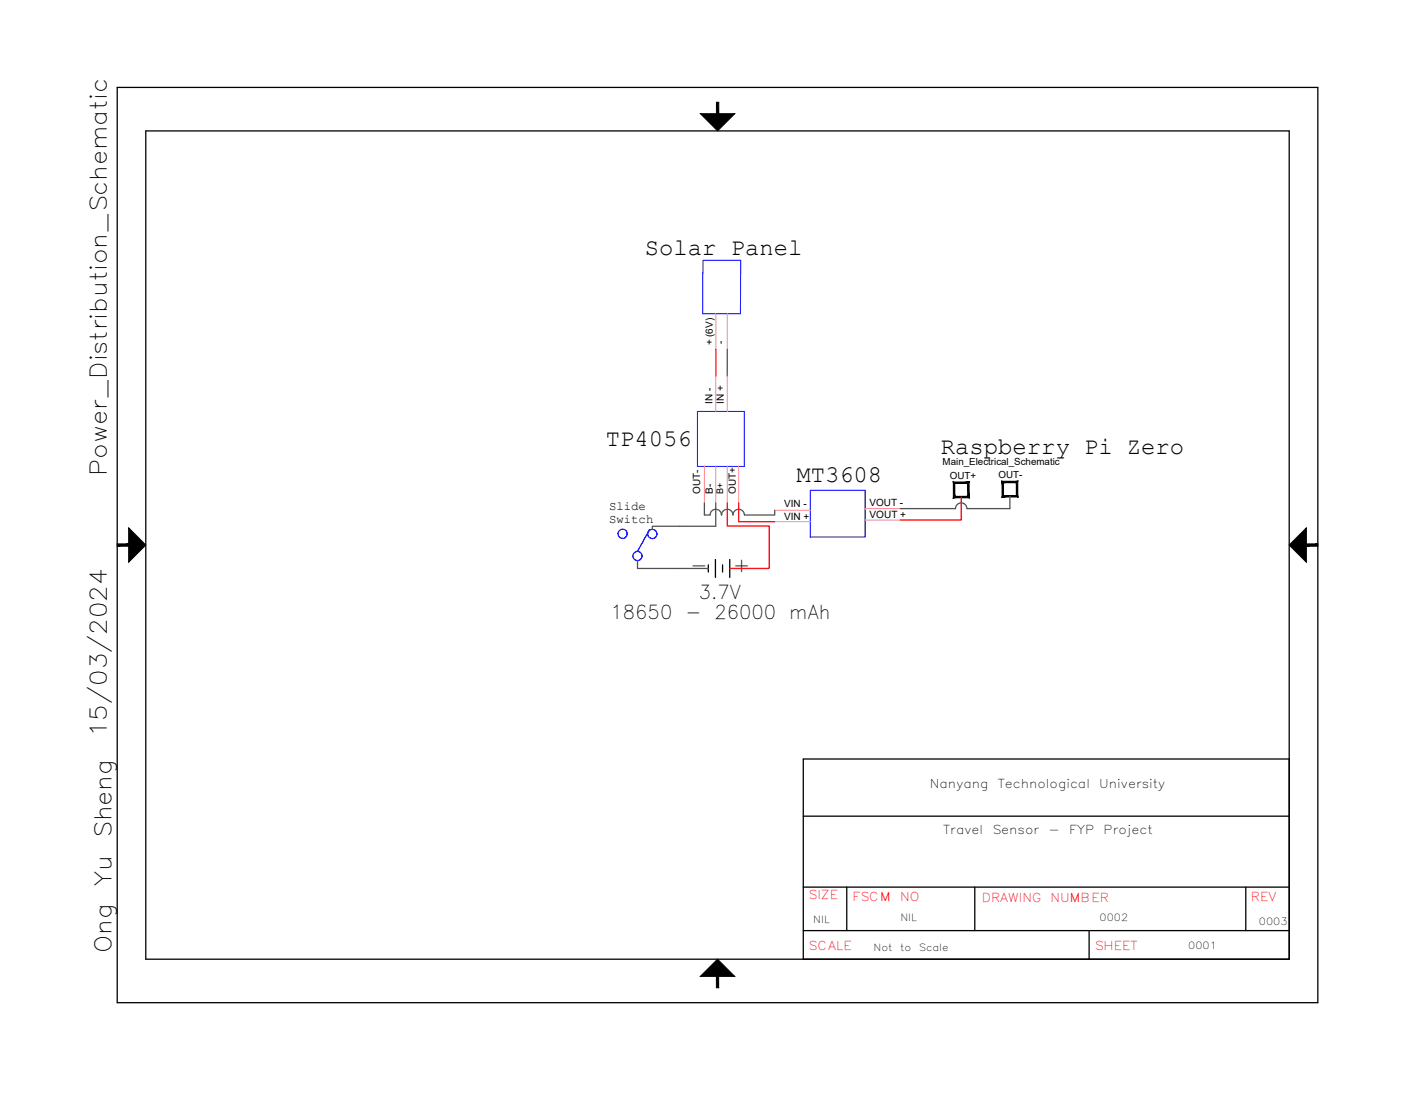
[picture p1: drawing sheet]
<svg xmlns="http://www.w3.org/2000/svg" width="279mm" height="216mm" viewBox="0 0 279 216" stroke-linecap="round" stroke-linejoin="round" font-family="sans-serif">
<!-- layer: Title Block -->
<g fill="#000" stroke="#000" stroke-width=".2">
<path d="M138.3 22.4h6.8l-3.4 3.4zM25.4 104.2l3.4 3.4-3.4 3.3zM257.9 104.2v6.7l-3.3-3.3zM141.7 189.3l3.4 3.4h-6.8z"/>
<path d="M141.5 20.2l.4 2.2v-2.2zM141.5 20.2l.4 2.2h-.4z"/>
<path d="M23.1 107.3v.5l2.3-.5zM23.1 107.8l2.3-.5v.5z"/>
<path d="M257.9 107.8h2.3v-.5zM257.9 107.3h2.3l-2.3 .5z"/>
<path d="M141.5 192.7v2.2h.4zM141.5 192.7h.4v2.2z"/>
</g>
<path d="M23.1 17.3h237.1v180.6h-237.1zM28.8 25.8h225.8v163.5h-225.8zM254.6 149.8h-96v39.5M158.6 175.1h96M158.6 161.1h96M167.2 175.1v8.6M192.5 175.1v8.6M246 175.1v8.6M158.6 183.7h96M215.1 183.7v5.6" fill="none" stroke="#000" stroke-width=".25"/>
<!-- layer: 0 -->
<path d="M254.6 149.8v39.5h-96" fill="none" stroke="#000" stroke-width=".25"/>
<!-- layer: Device -->
<path d="M138.8 51.4h7.5l-.1 10.5h-7.5zM137.7 81.2h9.3v10.8h-9.3zM160 96.7h10.8v9.3h-10.8z" fill="none" stroke="#00f" stroke-width=".2"/>
<!-- layer: DevicePin -->
<path d="M141.3 74.3v7M141.4 61.9v7M143.6 61.9v7M143.6 74.3v7M139.1 92v7.3M141.3 92v7.3M143.6 92v7.3M145.8 92v7.3M153 102.9h7M153 100.7h7M170.8 102.6h7M170.8 100.4h7" fill="none" stroke="#ff7f9f" stroke-width=".2"/>
<!-- layer: 6V -->
<path d="M141.4 68.9v5.3" fill="none" stroke="#f00" stroke-width=".25"/>
<!-- layer: GND -->
<path d="M143.6 68.9v5.4M139.1 99.3v2.3h1.1a1.13 1.13 0 0 1 1.1-1.1 1.13 1.13 0 0 1 1.2 1.1M141.3 99.3v4.6h-12.5v.6M199.4 97.9v2.5h-8.5a1.13 1.13 0 0 0-1.1-1.2 1.13 1.13 0 0 0-1.1 1.2h-10.9M125.9 110.6v1.6h14M142.5 101.6a1.13 1.13 0 0 1 1.1-1.1 1.13 1.13 0 0 1 1.1 1.1 1.13 1.13 0 0 1 1.2-1.1 1.13 1.13 0 0 1 1.1 1.1h5.9M142.5 101.6h.1M153 100.7v.9" fill="none" stroke="#545454" stroke-width=".25"/>
<!-- layer: SYMS -->
<path d="M139.9 111.5v1.4M141.3 110.4v3.6M142.7 111.5v1.4M144.1 110.4v3.6" fill="none" stroke="#000" stroke-width=".25"/>
<!-- layer: 5V -->
<path d="M143.6 99.3v4.5h8.3v8.4h-7.8M145.8 99.3v3.7h7.2M189.8 98.1v4.5h-12" fill="none" stroke="#f00" stroke-width=".25"/>
<!-- layer: SYMS -->
<g fill="#000" stroke="#000" stroke-width=".2">
<path d="M188.2 98.2h3.2l-.3-.2zM188.2 98.2l.3-.2h2.6zM188.2 95.1v3.1l.3-.2zM188.2 95.1l.3 .3v2.6zM188.2 95.1l.3 .3 2.9-.3zM188.5 95.4l2.9-.3-.3 .3zM191.4 95.1l-.3 .3 .3 2.8zM191.1 95.4l.3 2.8-.3-.2z"/>
<path d="M197.9 98.1h3.1l-.3-.3zM197.9 98.1l.2-.3h2.6zM197.9 95v3.1l.2-.3zM197.9 95l.2 .3v2.5zM197.9 95l.2 .3 2.9-.3zM198.1 95.3l2.9-.3-.3 .3zM201 95l-.3 .3 .3 2.8zM200.7 95.3l.3 2.8-.3-.3z"/>
</g>
<!-- layer: Device -->
<g fill="none" stroke="#00f" stroke-width=".25">
<path d="M128.3 104.5l-2.4 4.3"/>
<circle cx="122.9" cy="105.3" r=".9"/>
<circle cx="125.9" cy="109.7" r=".9"/>
<circle cx="128.8" cy="105.4" r=".9"/>
</g>
<g font-size="4.7">
<text x="127.3" y="50.4">Solar Panel</text>
<text x="119.6" y="88">TP4056</text>
<text x="185.8" y="89.6">Raspberry Pi Zero</text>
<text x="157.3" y="95.1">MT3608</text>
</g>
<g font-size="4.6">
<text x="21.1" y="94" transform="rotate(-90 21.1 94)">Power_Distribution_Schematic</text>
<text x="21.1" y="145.5" transform="rotate(-90 21.1 145.5)">15/03/2024</text>
<text x="22" y="165.4" transform="rotate(-90 22 165.4)">Sheng</text>
<text x="22" y="174.8" transform="rotate(-90 22 174.8)">Yu</text>
<text x="22" y="188" transform="rotate(-90 22 188)">Ong</text>
</g>
<g font-size="3.8">
<text x="136.3" y="113">-</text>
<text x="144.7" y="113">+</text>
<text x="138" y="118.3">3.7V</text>
<text x="120.5" y="122.1">18650 - 26000 mAh</text>
</g>
<g font-size="2.4">
<text x="120.3" y="100.7">Slide</text>
<text x="120.3" y="103.1">Switch</text>
<text x="183.6" y="155.4">Nanyang</text>
<text x="197" y="155.4">Technological</text>
<text x="217.1" y="155.4">University</text>
<text x="186.2" y="164.6">Travel</text>
<text x="196" y="164.6">Sensor</text>
<text x="207" y="164.6">-</text>
<text x="211.1" y="164.6">FYP</text>
<text x="217.9" y="164.6">Project</text>
</g>
<g font-size="2.4" fill="#f00">
<text x="159.6" y="177.5">SIZE</text>
<text x="168.3" y="177.8">FSCM</text>
<text x="177.7" y="177.8">NO</text>
<text x="193.9" y="178">DRAWING</text>
<text x="207.4" y="178">NUMBER</text>
<text x="247" y="177.8">REV</text>
<text x="159.6" y="187.5">SCALE</text>
<text x="216.2" y="187.4">SHEET</text>
</g>
<g font-size="2">
<text x="140.8" y="68.2" transform="rotate(-90 140.8 68.2)">+ (6V)</text>
<text x="142.9" y="67.9" transform="rotate(-90 142.9 67.9)">-</text>
<text x="140.7" y="79.7" transform="rotate(-90 140.7 79.7)">IN -</text>
<text x="142.9" y="79.7" transform="rotate(-90 142.9 79.7)">IN +</text>
<text x="138.3" y="97.5" transform="rotate(-90 138.3 97.5)">OUT-</text>
<text x="140.7" y="97.5" transform="rotate(-90 140.7 97.5)">B-</text>
<text x="145.3" y="97.5" transform="rotate(-90 145.3 97.5)">OUT+</text>
<text x="154.8" y="100.1">VIN -</text>
<text x="171.7" y="99.8">VOUT -</text>
<text x="154.8" y="102.6">VIN +</text>
<text x="171.7" y="102.3">VOUT +</text>
<text x="160.6" y="182.1">NIL</text>
<text x="177.8" y="181.7">NIL</text>
<text x="217.1" y="181.7">0002</text>
<text x="248.6" y="182.4">0003</text>
<text x="172.5" y="187.7">Not</text>
<text x="177.7" y="187.7">to</text>
<text x="181.4" y="187.7">Scale</text>
<text x="234.6" y="187.2">0001</text>
</g>
<g font-size="1.9">
<text x="186.1" y="91.7">Main_Electrical_Schematic</text>
<text x="187.6" y="94.6">OUT+</text>
<text x="197.2" y="94.3">OUT-</text>
</g>
<text font-size="1.8" x="142.8" y="97.5" transform="rotate(-90 142.8 97.5)">B+</text>
</svg>
